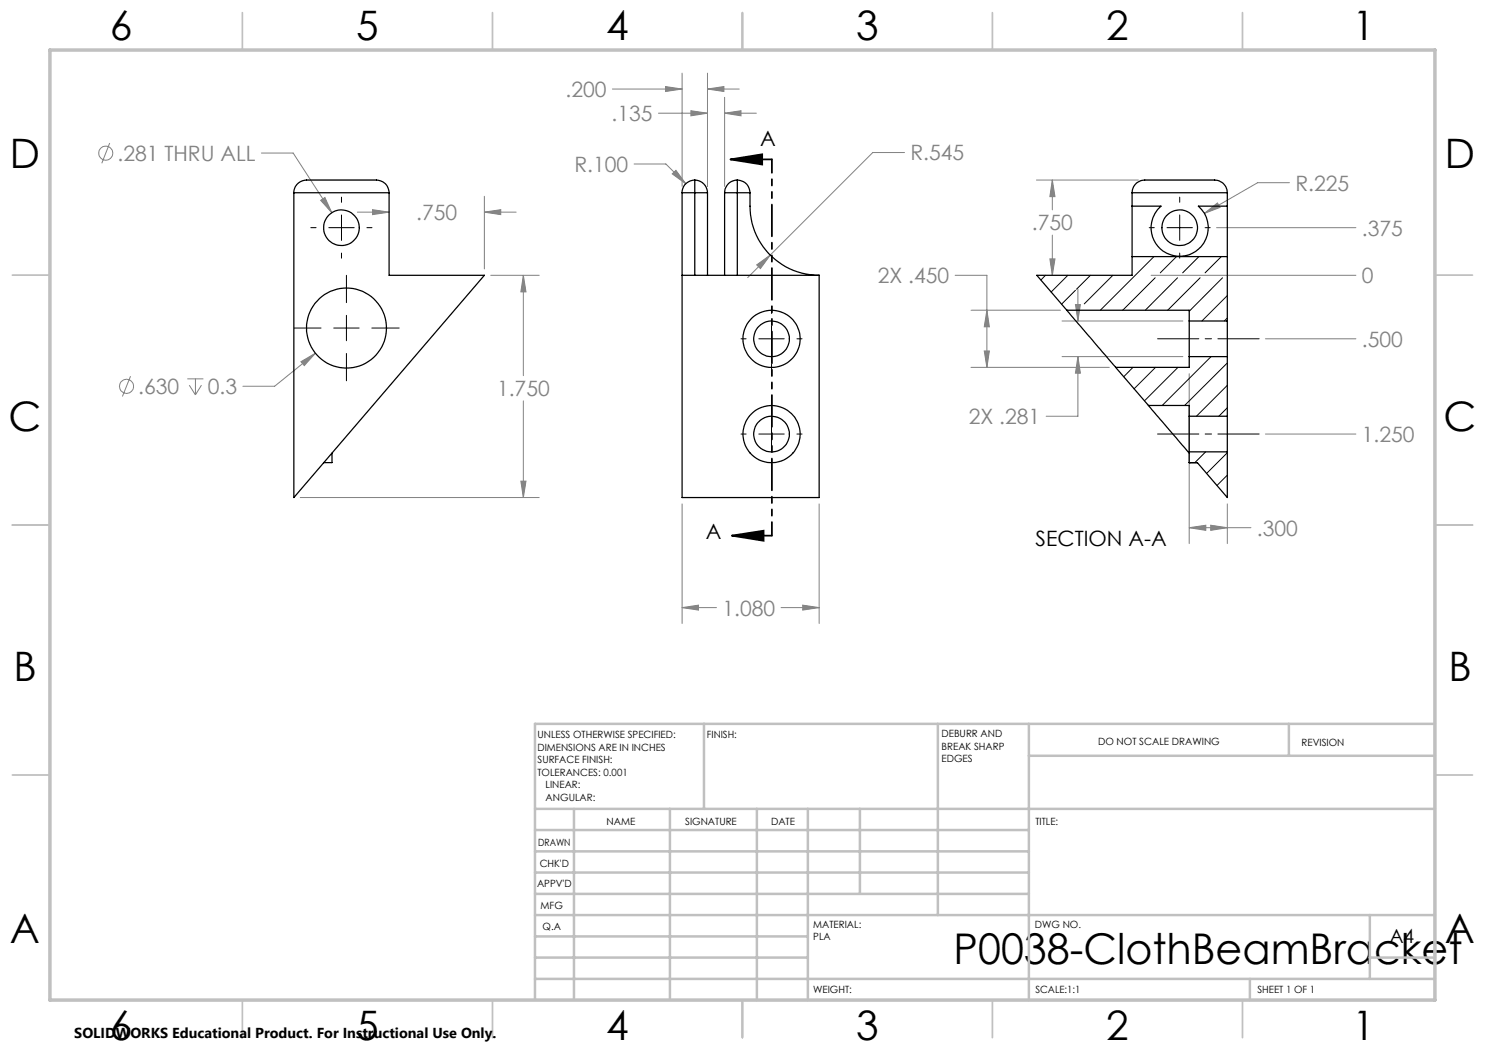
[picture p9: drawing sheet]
<svg xmlns="http://www.w3.org/2000/svg" width="297mm" height="210mm" viewBox="0 0 297 210" stroke-linecap="round" stroke-linejoin="round" font-family="sans-serif">
<g fill="none" stroke="#808080" stroke-width=".2">
<path d="M122.5 17.8h13.9M133.1 17.3l3.3 .5-3.3 .5zM136.4 14.6v22.7M141.5 17.8l3.3-.5v1zM141.5 14.6v22.7M141.5 17.8h6.3M144.9 19.5v17.8M21.9 28.6l-1.5 4.1M52.3 30.6h6.3l7.8 11.9M96.9 39.3v14.5M126.8 32.8h6.4l4 4M131.7 22.6h9.8"/>
<path d="M134.4 34.8l.8-.7 2 2.7zM138.2 22.1l3.3 .5-3.3 .6zM144.9 22.6l3.3-.5v1.1zM144.9 22.6h6.4M180.9 30.5h-6.3l-25.1 25M207.3 36h20.4M210.5 36l.5 3.3h-1zM210.5 36v6M257.9 36.5h-6.4l-10.6 6.2M64.1 40.1l.9-.6 1.4 3zM71.5 42.4h6.3M74.5 41.9l3.3 .5-3.3 .5z"/>
<path d="M96.9 42.4l3.3-.5v1zM96.9 42.4h6.3M98.1 55.1h9.7M104.7 55.1l.5 3.3h-1zM104.7 55.1v20M151.3 53l2.8-2-2 2.7zM191 55.1h6.4v18.4M210 51.8h1l-.5 3.3zM210.5 47v8.1M215.6 57.8v6.4M230.2 55.1h41M240.9 42.7l2.6-2.1 .5 .9z"/>
<path d="M243.3 45.5h27.9M26.1 75.2l-1.6 4.1M37.5 75.8h3.2M37.9 77l1.2 2M39.1 75.8v3.2M40.3 77l-1.2 2M60.2 72.3l2.9-1.6-2.2 2.4zM63.1 70.7l-8.2 6.5h-6.3M194.2 73.5h27.7M194.2 62h17.9M196.8 70.2h1.1l-.5 3.3zM197.4 62l.5 3.4h-1.1z"/>
<path d="M212.4 64.2h24.2M212.4 71.3h24.2M215.1 60.9h1l-.5 3.3zM215.6 71.3l.5 3.3h-1zM215.6 71.3v11.9h-6.4M237.8 74.7v34M253.1 67.8h18.1M60 99.5h47.8M104.2 96.2h1l-.5 3.3zM104.7 80.2v19.3M253.1 86.8h18.1M136.4 100.8v23.9"/>
<path d="M163.8 100.8v23.9M237.8 105.5l3.4-.5v1.1zM237.8 105.5h12.4M242.1 105l3.4 .5-3.4 .6zM245.5 100.8v7.9M136.4 121.5l3.3-.5v1zM136.4 121.5h6.9M156.2 121.5h7.6M160.5 121l3.3 .5-3.3 .5z"/>
<circle cx="21.2" cy="30.6" r="1.41"/>
<circle cx="25.3" cy="77.3" r="1.4"/>
</g>
<path d="M146.1 31.9h8.3M146.1 31.9l6.3-1v2zM146.4 107.1h8M146.4 107.1l6.3-1v2.1z" fill="none" stroke="#000" stroke-width=".35"/>
<path d="M251.8 67.8h-20.3M251.8 86.8h-20.3" fill="none" stroke="#000" stroke-width=".2" stroke-dasharray="15.2 1.3 1.3 1.3" stroke-dashoffset="7"/>
<g fill="none" stroke="#000" stroke-width=".2">
<path d="M68.3 39.4v1.1M235.9 39.4v1.1M62.2 45.5h1M65.8 45.5h5M68.3 43v5.1M68.3 50.6v1M69.3 55.1v5.4M73.4 45.5h1M229.8 45.5h1.1M233.4 45.5h5.1M235.9 43v5.1M235.9 50.6v1"/>
<path d="M241 45.5h1M58.8 65.6h5.4M66.7 65.6h5.1M69.3 63.1v5M69.3 70.7v5.5M74.4 65.6h5.4M148.2 67.8h1M151.8 67.8h5M154.3 61.7v1M154.3 65.2v5.1M154.3 72.8v1.1M159.4 67.8h1"/>
<path d="M148.2 86.8h1M151.8 86.8h5M154.3 80.7v1M154.3 84.3v5.1M154.3 91.9v1M159.4 86.8h1"/>
</g>
<path d="M154.4 31.9v75.2" fill="none" stroke="#000" stroke-width=".35" stroke-dasharray="6.3 1.3 1.3 1.3 1.3 1.3" stroke-dashoffset="3.6"/>
<g fill="none" stroke="#c0c0c0" stroke-width=".35">
<path d="M48.5 2.5v7.5M98.5 2.5v7.5M148.5 2.5v7.5M198.5 2.5v7.5M248.5 2.5v7.5M2.5 55h7.5M287 55h7.5M2.5 105h7.5M287 105h7.5M2.5 155h7.5M287 155h7.5M48.5 200v7.5"/>
<path d="M98.5 200v7.5M148.5 200v7.5M198.5 200v7.5M248.5 200v7.5"/>
</g>
<g fill="none" stroke="#c0c0c0" stroke-width=".5">
<path d="M140.8 144.8v17M187.6 144.8v38.2M205.8 144.8v55.2M205.8 151.2h81.2M257.8 144.8v6.4M287 144.8h-180v55.2M107 161.8h180M107 178.8h98.8M107 174.5h98.8M107 170.3h98.8M107 166h98.8M114.8 161.8v38.2"/>
<path d="M134 161.8v38.2M151.4 161.8v38.2M161.6 161.8v38.2M172 161.8v17M107 195.8h180M107 191.5h54.6M107 187.3h54.6M107 183h180M250 195.8v4.2M274 191.5h13M274 183v12.8"/>
</g>
<path d="M10 10h277v190h-277z" fill="none" stroke="#c0c0c0" stroke-width=".7"/>
<path d="M146.1 31.9l6.3-1v2zM146.4 107.1l6.3-1v2.1z" fill="#000"/>
<path d="M160.5 121l3.3 .5-3.3 .5zM136.4 121.5l3.3-.5v1zM151.3 53l.8 .7 2-2.7zM141.5 17.8l3.3-.5v1zM133.1 17.3l3.3 .5-3.3 .5zM144.9 22.6l3.3-.5v1.1zM138.2 22.1l3.3 .5-3.3 .6zM134.4 34.8l2.8 2-2-2.7zM104.7 55.1l.5 3.3h-1zM104.2 96.2h1l-.5 3.3zM74.5 41.9l3.3 .5-3.3 .5zM96.9 42.4l3.3-.5v1zM60.2 72.3l.7 .8 2.2-2.4zM64.1 40.1l2.3 2.4-1.4-3zM196.8 70.2h1.1l-.5 3.3zM197.4 62l.5 3.4h-1.1zM215.1 60.9h1l-.5 3.3zM215.6 71.3l.5 3.3h-1zM237.8 105.5l3.4-.5v1.1zM242.1 105l3.4 .5-3.4 .6zM210.5 36l.5 3.3h-1zM210 51.8h1l-.5 3.3zM240.9 42.7l3.1-1.2-.5-.9z" fill="#808080"/>
<g fill="none" stroke="#000" stroke-width=".25">
<path d="M58.8 38.6a2.53 2.53 0 0 1 2.5-2.6h14a2.53 2.53 0 0 1 2.5 2.6M58.8 38.6v60.9l38.1-44.4h-19.1v-16.5M58.8 38.6h19M136.4 38.6v60.9h27.4v-44.4M136.4 38.6h2.6M139 36a2.53 2.53 0 0 0-2.6 2.6M139 36v2.6M139 38.6h2.5M139 36a2.59 2.59 0 0 1 2.5 2.6M139 38.6v16.5M141.5 38.6v16.5M144.9 38.6h2.6"/>
<path d="M144.9 38.6v16.5M147.5 36v2.6M147.5 36a2.53 2.53 0 0 0-2.6 2.6M147.5 36a2.53 2.53 0 0 1 2.5 2.6M147.5 38.6h2.5M147.5 38.6v16.5M150 38.6a16.7 16.7 0 0 0 1.3 8.5 13.9 13.9 0 0 0 12.5 8M226.4 38.6a2.58 2.58 0 0 1 2.6-2.6h13.9a2.52 2.52 0 0 1 2.6 2.6M226.4 38.6h19.1M226.4 38.6v2.6M245.5 38.6v2.6M136.4 55.1h27.4"/>
<path d="M226.4 41.2h5.8a5.7 5.7 0 0 0-.4 8.3 5.7 5.7 0 0 0 8.3 0 5.7 5.7 0 0 0-.4-8.3h5.8M226.4 41.2v10.1M226.4 51.3v3.8h-19l6 6.9M226.4 51.3h19.1M245.5 41.2v10.1M245.5 51.3v12.9M213.4 62l9.7 11.5M213.4 62h24.4v2.2M223.1 73.5l6.6 7.6M237.8 64.2v7.1M237.8 64.2h7.7M237.8 71.3v2.2h-14.7"/>
<path d="M237.8 71.3h7.7M245.5 64.2v7.1M245.5 71.3v11.9M66.4 90.6v1.9h-1.7M229.7 81.1l8.1 9.5M229.7 81.1h8.1v2.1M237.8 83.2v7.2M237.8 92.5h.1M237.8 90.4v2.1M237.8 83.2h7.7M237.8 90.4h7.7M245.5 83.2v7.2"/>
<path d="M245.5 90.4v9.1l-6-7h-1.7"/>
<circle cx="68.3" cy="45.6" r="3.6"/>
<circle cx="235.9" cy="45.6" r="3.6"/>
<circle cx="69.3" cy="65.6" r="8"/>
<circle cx="154.3" cy="67.8" r="3.6"/>
<circle cx="154.3" cy="67.8" r="5.7"/>
<circle cx="154.3" cy="86.8" r="3.6"/>
<circle cx="154.3" cy="86.8" r="5.7"/>
</g>
<g fill="none" stroke="#000" stroke-width=".2">
<path d="M209.1 55.1l-.9 .9M213.6 55.1l-3.4 3.3M215.1 58.1l-2.8 2.7M218.1 55.1l-2.8 2.7M222.6 55.1l-5.7 5.7M230.8 51.3l-10.7 10.7M231 55.6l-6.5 6.4M235.3 51.3l-3.2 3.3M235.5 55.6l-6.4 6.4M239.8 51.3l-3.3 3.3M240 55.6l-6.5 6.4M244.3 51.3l-3.3 3.3"/>
<path d="M244.5 55.6l-6.7 6.7M245.5 59.1l-5.1 5.1M226.6 73.5l-1.8 1.8M231.1 73.5l-4.3 4.3M235.6 73.5l-6.7 6.7M242.2 71.3l-9.8 9.8M245.5 63.6l-.6 .6M245.5 72.6l-8.6 8.5M245.5 77.1l-6.2 6.1M241.1 90.4l-2.1 2.1M245.5 90.5l-4.2 4.2M245.5 95l-2.1 2.1"/>
<path d="M245.5 81.6l-1.7 1.6"/>
</g>
<text font-size="8.5" x="190.7" y="192.7">P0038-ClothBeamBracket</text>
<g font-size="8.1">
<text x="22" y="8">6</text>
<text x="71.2" y="8">5</text>
<text x="121.2" y="8">4</text>
<text x="171.3" y="8">3</text>
<text x="221.3" y="8">2</text>
<text x="270.5" y="8">1</text>
<text x="2" y="33.6">D</text>
<text x="289" y="33.6">D</text>
<text x="1.7" y="86.1">C</text>
<text x="288.7" y="86.1">C</text>
<text x="2.7" y="136.1">B</text>
<text x="289.7" y="136.1">B</text>
<text x="2" y="188.6">A</text>
<text x="289" y="188.6">A</text>
<text x="22" y="208">6</text>
<text x="71.2" y="208">5</text>
<text x="121.2" y="208">4</text>
<text x="171.3" y="208">3</text>
<text x="221.3" y="208">2</text>
<text x="270.5" y="208">1</text>
</g>
<g font-size="4.2" fill="#808080">
<text x="113.1" y="19.4">.200</text>
<text x="122.3" y="24.2">.135</text>
<text x="23.5" y="32.2">.281 THRU ALL</text>
<text x="114.9" y="34.4">R.100</text>
<text x="182.1" y="32.1">R.545</text>
<text x="259.1" y="38.1">R.225</text>
<text x="83.3" y="44">.750</text>
<text x="206.4" y="46.1">.750</text>
<text x="272.4" y="47.1">.375</text>
<text x="175.5" y="56.7">2X .450</text>
<text x="272.4" y="56.7">0</text>
<text x="272.4" y="69.4">.500</text>
<text x="27.7" y="78.8">.630</text>
<text x="41.6" y="78.8">0.3</text>
<text x="99.4" y="79.2">1.750</text>
<text x="193.8" y="84.8">2X .281</text>
<text x="272.4" y="88.4">1.250</text>
<text x="251.4" y="107.1">.300</text>
<text x="144.5" y="123.1">1.080</text>
</g>
<g font-size="4.2">
<text x="152" y="29.3">A</text>
<text x="141.2" y="107.7">A</text>
<text x="207.1" y="109.2">SECTION A-A</text>
</g>
<text font-size="3.9" x="277.9" y="188.5">A4</text>
<text font-size="2.9" x="14.9" y="207.6">SOLIDWORKS Educational Product. For Instructional Use Only.</text>
<g font-size="2">
<text x="107.5" y="147.7">UNLESS OTHERWISE SPECIFIED:</text>
<text x="141.4" y="147.6">FINISH:</text>
<text x="188.3" y="147.5">DEBURR AND</text>
<text x="188.3" y="150">BREAK SHARP</text>
<text x="219.6" y="149">DO NOT SCALE DRAWING</text>
<text x="260.3" y="149.2">REVISION</text>
<text x="107.5" y="150.2">DIMENSIONS ARE IN INCHES</text>
<text x="107.5" y="152.7">SURFACE FINISH:</text>
<text x="107.5" y="155.2">TOLERANCES: 0.001</text>
<text x="188.3" y="152.5">EDGES</text>
<text x="109.1" y="157.7">LINEAR:</text>
<text x="109.1" y="160.2">ANGULAR:</text>
<text x="121.3" y="165">NAME</text>
<text x="137" y="164.9">SIGNATURE</text>
<text x="154.2" y="164.9">DATE</text>
<text x="207.1" y="164.9">TITLE:</text>
<text x="107.6" y="169.1">DRAWN</text>
<text x="107.9" y="173.3">CHK'D</text>
<text x="107.4" y="177.4">APPV'D</text>
<text x="108.1" y="181.8">MFG</text>
<text x="108.5" y="186">Q.A</text>
<text x="162.6" y="185.5">MATERIAL:</text>
<text x="207" y="185.5">DWG NO.</text>
<text x="162.6" y="188">PLA</text>
<text x="162.6" y="198.5">WEIGHT:</text>
<text x="207.1" y="198.6">SCALE:1:1</text>
<text x="251.5" y="198.6">SHEET 1 OF 1</text>
</g>
</svg>
